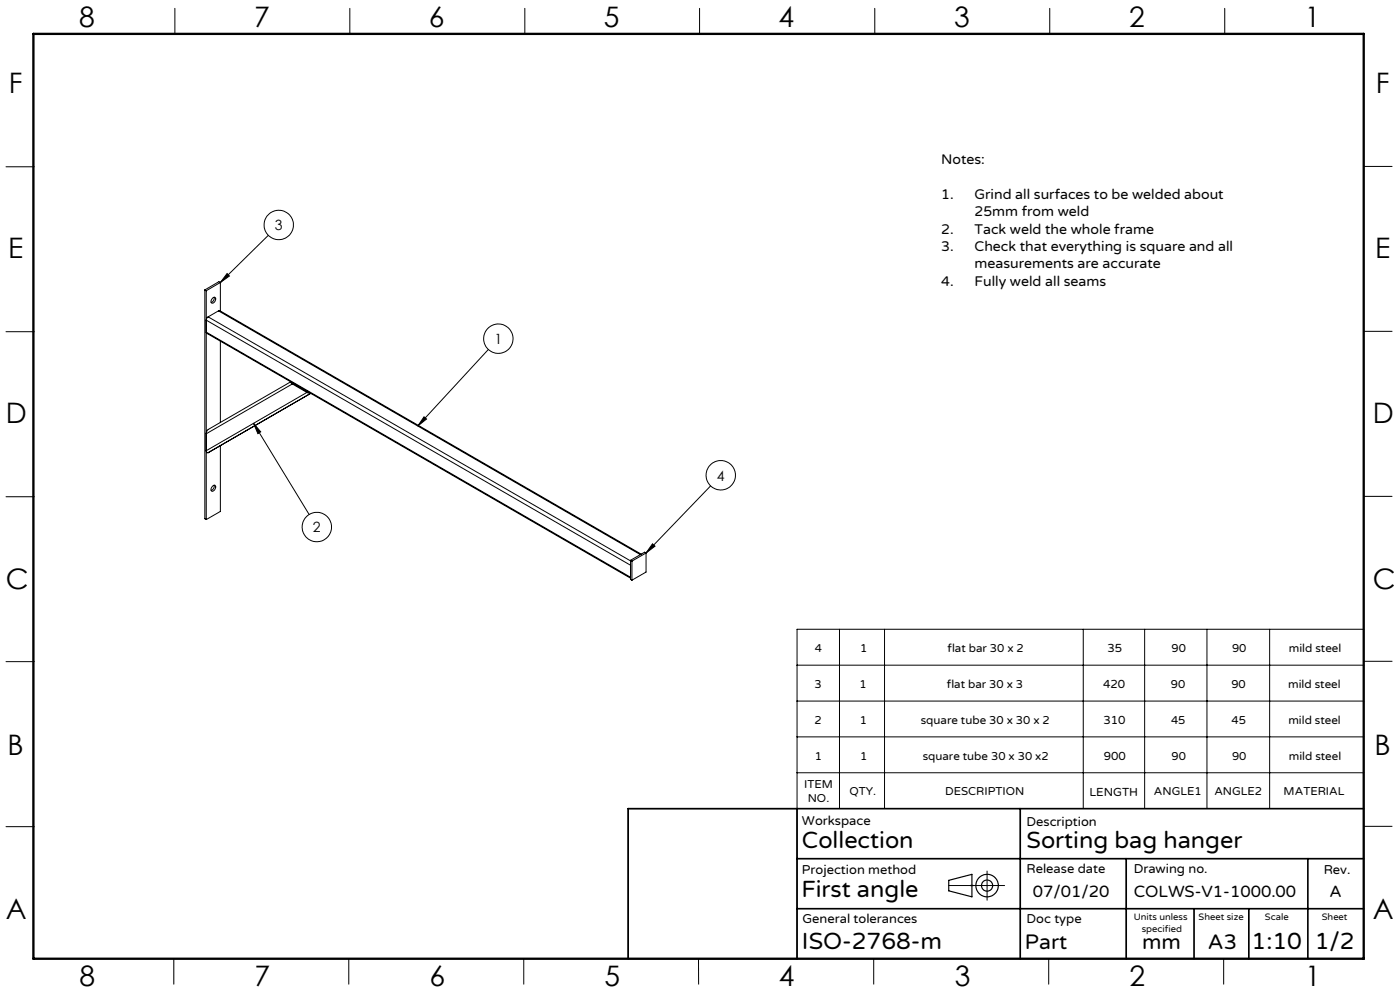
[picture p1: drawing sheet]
<svg xmlns="http://www.w3.org/2000/svg" width="420mm" height="297mm" viewBox="0 0 420 297" stroke-linecap="round" stroke-linejoin="round" font-family="sans-serif">
<g fill="none" stroke="#000" stroke-width=".35">
<path d="M284.6 263.8l7-1.8v6.8l-7-1.8z"/>
<circle cx="296.1" cy="265.4" r="1.66"/>
<circle cx="296.1" cy="265.4" r="3.4"/>
</g>
<path d="M291.1 265.4h1M291.2 265l.7 .7M291.6 264.9v1M291.9 265l-.7 .7" fill="none" stroke="#c0c0c0" stroke-width=".3"/>
<g fill="none" stroke="#000" stroke-width=".3">
<path d="M52.5 2.5v7.7M105 2.5v7.7M157.4 2.5v7.7M209.9 2.5v7.7M262.4 2.5v7.7M314.9 2.5v7.7M367.4 2.5v7.7M1.8 50h8.5M409.1 49.9h8.5M80.5 70.5l-14.4 14.2M1.8 99.4h8.5M61.5 86.9l.4 .2"/>
<path d="M61.5 86.9v68.6l.4 .2M61.9 87.1v68.6M62.4 95l-.5 1 127.3 73.4M62.4 95l126.8 73.1M64 89.2a.54 .54 0 0 1 .7 .1 .54 .54 0 0 1-.1 .8 .7 .7 0 0 1-.5 .7 .7 .7 0 0 1-.8-.3l.2-.7zM64.2 89.1a1.44 1.44 0 0 1-.8 1.6M65.5 93.2l.5-.1 126.4 73M65.5 93.2l-3.1 1.8M65.5 93.2l126.6 73M66.1 84.7v8.5M66.1 84.7l-4.2 2.4M66.1 84.7l-.4-.3-4.2 2.5"/>
<path d="M68.1 82l.7 .7-2.7 2zM409.1 99.3h8.5M66.1 102.3v24.3M87.2 114.4l-24.8 14.3-.3 .5-.2 .8 25.8-14.9M87.3 114.5l.4 .6M87.7 115.1l4.4 2.5M87.8 114.8l.2 .1M88 114.9l4.4 2.6M88 114.9h.1M92.1 117.6l1 .3M92.1 117.6l-30.2 17.6a.4 .4 0 0 0 .1 .4 .4 .4 0 0 0 .4 .1l30.8-17.8M92.4 117.5h.2"/>
<path d="M92.4 117.4v.1M146.5 104.7l-21.2 23M66.1 133.6v19.7l-4.2 2.4M76.1 126.9l16.6 27.3M76.1 126.9l2.1 2.5-.8 .6zM127.2 124.9l.8 .7-2.7 2.1zM1.8 148.9h8.5M63.8 145.7a.55 .55 0 0 1 .8-.2 .55 .55 0 0 1 0 .9 .71 .71 0 0 1-.5 .7 .71 .71 0 0 1-.8-.2zM64.2 145.4a1.39 1.39 0 0 1-.8 1.6M213.2 145.6l-19.4 20.1M409.1 148.8h8.5M189.2 173l-127.3-73.4 .2 .3 127.1 73.4"/>
<path d="M189.2 167.9v5.7l.4 .3M189.2 167.9l.4 .3M189.6 168.2v5.7M193.8 165.7l-4.2 2.5M193.8 165.7v5.7l-4.2 2.5M193.8 165.7l-.4-.2-4.2 2.4M195.8 163l.7 .7-2.7 2zM1.8 198.3h8.5M239.1 199.4h170M251.8 188.6v53.8M265.4 188.6v53.8M325 188.6v53.8"/>
<path d="M343.4 188.6v53.8M362.1 188.6v53.8M380.9 188.6v53.8M409.1 198.2h8.5M409.1 188.6h-170v98.7h-50.6v-44.9h50.6M239.1 210.1h170M239.1 231.6h170M239.1 220.8h170M1.8 247.8h8.5M409.1 247.6h8.5M284.6 265.4h16.8M296.1 261.1v8.7"/>
<path d="M52.1 287.3v7.7M104.6 287.3v7.7M157.1 287.3v7.7M209.6 287.3v7.7M262.1 287.3v7.7M314.6 287.3v7.7M367.1 287.3v7.7"/>
<circle cx="83.6" cy="67.4" r="4.4"/>
<circle cx="149.5" cy="101.5" r="4.4"/>
<circle cx="95.1" cy="158" r="4.4"/>
<circle cx="216.2" cy="142.4" r="4.4"/>
</g>
<path d="M239.1 242.4v44.9M239.1 257.3h170M306.1 242.4v44.9M337.9 257.3v30M392.4 257.3v30M409.1 242.4h-220.6v44.9M239.1 272.3h170M358.2 272.3v15M374.6 272.3v15" fill="none" stroke="#000" stroke-width=".5"/>
<path d="M10 10.2h399.1v277.1h-399.1z" fill="none" stroke="#000" stroke-width=".7"/>
<path d="M127.2 124.9l.8 .7-2.7 2.1zM68.1 82l.7 .7-2.7 2zM76.1 126.9l2.1 2.5-.8 .6zM195.8 163l.7 .7-2.7 2z" fill="#000"/>
<g font-size="8.5">
<text x="23.8" y="8">8</text>
<text x="76.3" y="8">7</text>
<text x="128.7" y="8">6</text>
<text x="181.2" y="8">5</text>
<text x="233.6" y="8">4</text>
<text x="286.3" y="8">3</text>
<text x="338.7" y="8">2</text>
<text x="391.4" y="8">1</text>
<text x="2.7" y="28">F</text>
<text x="412.8" y="28">F</text>
<text x="2.4" y="77.2">E</text>
<text x="412.5" y="77.2">E</text>
<text x="1.8" y="126.8">D</text>
<text x="411.9" y="126.9">D</text>
<text x="1.8" y="176.6">C</text>
<text x="411.9" y="176.7">C</text>
<text x="2.3" y="226.2">B</text>
<text x="412.4" y="226.2">B</text>
<text x="1.7" y="275.4">A</text>
<text x="411.8" y="275.5">A</text>
<text x="23.9" y="295.5">8</text>
<text x="76.4" y="295.5">7</text>
<text x="128.8" y="295.5">6</text>
<text x="181.3" y="295.5">5</text>
<text x="233.7" y="295.5">4</text>
<text x="286.4" y="295.5">3</text>
<text x="338.8" y="295.5">2</text>
<text x="391.5" y="295.5">1</text>
</g>
<g font-size="7.1">
<text x="240.6" y="254">Collection</text>
<text x="308" y="254">Sorting bag hanger</text>
<text x="240.4" y="268.8">First angle</text>
<text x="240.6" y="284.3">ISO-2768-m</text>
<text x="375.5" y="284.3">1:10</text>
<text x="394.4" y="284.3">1/2</text>
</g>
<g font-size="6.3">
<text x="307.5" y="284.3">Part</text>
<text x="342.6" y="284.3">mm</text>
<text x="362.4" y="284.3">A3</text>
</g>
<g font-size="4.9">
<text x="309.9" y="268.7">07/01/20</text>
<text x="340.1" y="268.7">COLWS-V1-1000.00</text>
<text x="398.9" y="268.7">A</text>
</g>
<g font-size="4.2">
<text x="282.4" y="49.1">Notes:</text>
<text x="282.4" y="59.5">1.</text>
<text x="292.4" y="59.5">Grind all surfaces to be welded about</text>
<text x="292.4" y="64.8">25mm from weld</text>
<text x="82.5" y="69">3</text>
<text x="282.4" y="70">2.</text>
<text x="292.4" y="70">Tack weld the whole frame</text>
<text x="282.4" y="75.2">3.</text>
<text x="292.4" y="75.2">Check that everything is square and all</text>
<text x="292.4" y="80.5">measurements are accurate</text>
<text x="282.4" y="85.7">4.</text>
<text x="292.4" y="85.7">Fully weld all seams</text>
<text x="148.3" y="103.1">1</text>
<text x="215.1" y="144">4</text>
<text x="93.9" y="159.6">2</text>
</g>
<g font-size="3.9">
<text x="240.6" y="247.2">Workspace</text>
<text x="307.9" y="247.4">Description</text>
<text x="240.6" y="262.1">Projection method</text>
<text x="308" y="261.5">Release date</text>
<text x="340.1" y="261.5">Drawing no.</text>
<text x="397.1" y="262.1">Rev.</text>
<text x="240.7" y="276.6">General tolerances</text>
<text x="308" y="276.6">Doc type</text>
</g>
<g font-size="3.5">
<text x="244.5" y="195.4">4</text>
<text x="258" y="195.4">1</text>
<text x="284.3" y="195.4">flat bar 30 x 2</text>
<text x="332.2" y="195.5">35</text>
<text x="351.5" y="195.4">90</text>
<text x="369.6" y="195.4">90</text>
<text x="386.7" y="195.4">mild steel</text>
<text x="244.3" y="206.1">3</text>
<text x="257.8" y="206.1">1</text>
<text x="284.1" y="206.1">flat bar 30 x 3</text>
<text x="330.9" y="206.2">420</text>
<text x="351.3" y="206.1">90</text>
<text x="369.4" y="206.1">90</text>
<text x="386.5" y="206.1">mild steel</text>
<text x="244.4" y="217">2</text>
<text x="257.9" y="217">1</text>
<text x="276.2" y="217">square tube 30 x 30 x 2</text>
<text x="331" y="217.1">310</text>
<text x="351.3" y="217">45</text>
<text x="369.5" y="217">45</text>
<text x="386.5" y="217">mild steel</text>
<text x="244.5" y="227.7">1</text>
<text x="258" y="227.7">1</text>
<text x="276.8" y="227.7">square tube 30 x 30 x2</text>
<text x="331.1" y="227.9">900</text>
<text x="351.4" y="227.7">90</text>
<text x="369.6" y="227.7">90</text>
<text x="386.6" y="227.7">mild steel</text>
<text x="241.2" y="236.2">ITEM</text>
<text x="254.8" y="238.3">QTY.</text>
<text x="283.5" y="238.3">DESCRIPTION</text>
<text x="326.9" y="238.5">LENGTH</text>
<text x="346.2" y="238.3">ANGLE1</text>
<text x="364.3" y="238.3">ANGLE2</text>
<text x="385.1" y="238.3">MATERIAL</text>
<text x="242.3" y="240.4">NO.</text>
</g>
<g font-size="2.8">
<text x="340.1" y="275.6">Units unless</text>
<text x="359.6" y="275.6">Sheet size</text>
<text x="379.5" y="275.8">Scale</text>
<text x="396.5" y="275.6">Sheet</text>
<text x="342.5" y="279.4">specified</text>
</g>
</svg>
